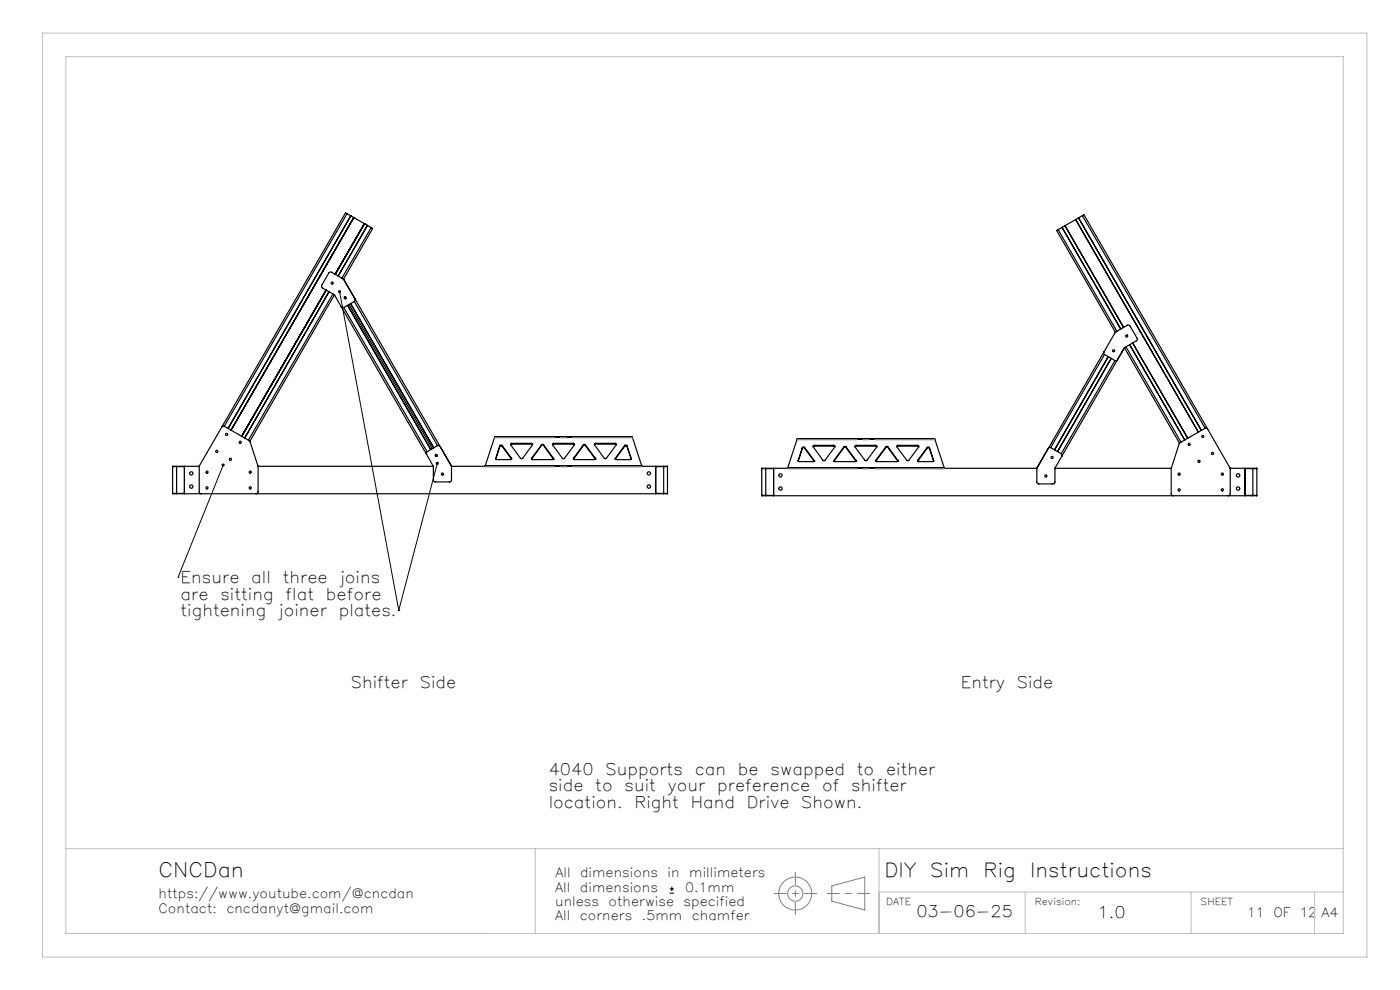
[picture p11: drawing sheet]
<svg xmlns="http://www.w3.org/2000/svg" width="297mm" height="210mm" viewBox="0 0 297 210" stroke-linecap="round" stroke-linejoin="round" font-family="sans-serif">
<g fill="none" stroke="#000" stroke-width=".25">
<path d="M72.9 59.2h-.1M72.9 59.2l22.9 39.7h45M72.9 59.3l-2.6-1.6h-.3l-.2 .2-1.6 2.8 .2 .4 2.6 1.5 1.4 2.5M73.6 45.3l-.3-.2-26.2 45.5M73.6 45.3l1.4 .8M73.6 45.3l-26 45.1M75 46.1h.1M75 46.1l-26 45.2M75 46.1l.1 .1M75.1 46.2l-26.1 45.1M75.1 46.2l2.2 1.2M77.3 47.4l-6.2 10.8"/>
<path d="M77.3 47.4v.1M77.3 47.4h.1M77.3 47.5l.6 .3M77.3 47.5h.1M77.9 47.8l-6.2 10.8M77.9 47.8h.1M78 47.8l.7 .5M78 47.8l-6.2 10.8M78.7 48.3l.4 .2-6.2 10.7M78.7 48.3l-6.2 10.7M224.5 48.7l-.3 .2 12.4 21.6M224.5 48.7l12.4 21.6"/>
<path d="M225.3 48.3l-.8 .4M225.3 48.2l12.4 21.6-12.4-21.5M225.3 48.2v.1M225.9 47.9l12.4 21.6M225.9 47.9l-.6 .3M226 47.9l12.4 21.5M226 47.9h-.1M228.2 46.6l26 45.1M228.2 46.6l-2.2 1.3M228.2 46.6h.1M228.8 46.2l26 45.1M228.8 46.2h.1"/>
<path d="M228.8 46.2l-.6 .4M228.8 46.2l26.1 45.1M229.6 45.7l.3-.2 31 53.7M229.6 45.7l-.8 .5M229.6 45.7l26.1 45.1M69.2 61.5l-17.9 31.1M70.6 62.4l-17.9 31M70.9 62.5l-17.9 31.1M72.4 65.1l18.1 31.3M72.9 65.2l17.7 30.6M73.1 63l.2 .4M73.8 64.8l17.6 30.6"/>
<path d="M74 64.6l17.7 30.6M74.4 64.4l17.6 30.6M75.1 64l-2.2 1.3-.5-.2M75.2 64l17.6 30.5M75.3 63.4l.1 .2-.3 .4M234.2 74.6l2.4-4.1 2.7-1.6 .4 .2 1.6 2.7-.1 .4-2.7 1.7-13.3 22.9M234.2 74.6l-.1 .4 .2 .2 2.2 1.3h.3l.3-.2M234.2 74.6l-14.2 24.7h-57.5M234.3 75.2l-11.4 19.8M235.8 76l-11.4 19.8M236.5 76.5l-11.4 19.7M238.5 73.8l11.7 20.2"/>
<path d="M238.9 73.6l11.6 20.2M239.7 73.1l11.7 20.2M240.3 72.8l11.7 20.1-11.7-20.1M36.7 98.9l2.4 .1M36.7 98.9h.8M36.7 98.9v5.8M37.5 98.9v5.8M39.1 98.9v5.8M42.3 98.8v5.6l.4 .3M42.3 98.8l-4.8 .1M47.1 90.6l.3-.2h.2l5.5 3.3 1.7 5.1v5.6l-.5 .3M47.1 90.6l-4.8 8.2"/>
<path d="M48.4 90.9l26-45.1-26 45.1M51.9 92.9l17.9-31-17.9 31M54.8 98.9h37.1M90.6 95.8l2.3-1.3 .5 .2 2.4 4.2-.1 3.2h-3.7l-.1-3.2-1.5-2.7zM92.4 96.4l.3 .4M102.9 98.8v.1M102.9 98.8h33.2M104.9 92.8l.1-.2h29.1l.1 .2M104.9 92.8l-2 6M104.9 92.8h29.3M106 94.5l-.8 2.8M106 94.5v.2"/>
<path d="M106 94.7l-.8 2.6M106.5 94.5l-.3-.1-.2 .1M106.5 94.6l-.2-.1-.3 .2M106.5 94.5l2 2.7M106.5 94.5v.1M106.5 94.6l2 2.8M108.5 97.2l-.1 .3h-3.1l-.1-.2M108.5 97.4h.1M108.5 97.2v.2M108.5 94l-.2 .2v.2M108.5 94.2l-.2 .1M108.5 94h4.2"/>
<path d="M108.5 94v.2M108.5 94.2h4.2M112.7 94l.3 .2v.2l-2.3 2.9-.3-.1-2.1-2.8M112.7 94.2l.3 .1M112.7 97.4h.1M112.7 94v.2M112.8 97.2l.1 .3h4.4l.1-.3M112.8 97.2v.2M114.9 94.4h.4M114.9 94.5h.4M114.9 94.4l-2.1 2.8M114.9 94.4v.1"/>
<path d="M114.9 94.5l-2.1 2.9M115.3 94.4l2.1 2.8M115.3 94.4v.1M115.3 94.5l2.1 2.9M117.2 94.4l2.3 2.9 .3-.1 2-2.8M117.4 97.4h.1M117.4 97.2v.2M117.4 94l-.2 .2v.2M117.4 94.2l-.2 .1M117.4 94h4.2M117.4 94v.2M117.4 94.2h4.2"/>
<path d="M121.6 94l.3 .2-.1 .2M121.6 94.2l.2 .1M121.6 94v.2M121.6 97.4h.1M121.7 97.2v.3h4.5l.1-.3M121.7 97.2v.2M123.8 94.4h.4M123.8 94.5h.4M123.8 94.4l-2.1 2.8M123.8 94.4v.1M123.8 94.5l-2.1 2.9M124.2 94.4l2.1 2.8"/>
<path d="M124.2 94.4v.1M124.2 94.5l2.1 2.9M126.3 97.4h.1M126.3 97.2v.2M126.3 94l-.2 .2v.2l2.2 2.9 .3-.1 2.1-2.8M126.3 94.2l-.2 .1M126.3 94h4.2M126.3 94v.2M126.3 94.2h4.2M130.5 94l.3 .2-.1 .2M130.5 97.2l.1 .3h3.2l.1-.2M130.5 97.4h.1"/>
<path d="M130.5 94.2l.2 .1M130.5 94v.2M130.5 97.2v.2M132.5 94.5l.4-.1 .1 .1M132.5 94.6l.3-.1 .2 .2M132.5 94.5l-2 2.7M132.5 94.5v.1M132.5 94.6l-2 2.8M133 94.5l.9 2.8M133 94.5v.2M133 94.7l.9 2.6M134.2 92.8l1.9 6"/>
<path d="M136.1 98.8l.1 .1M139.1 98.9v5.8M140.8 98.9h.7M140.8 98.9v5.8M141.5 98.9l-2.4 .1M141.5 98.9v5.8M161.7 99.3l-.1 .1h2.5M161.7 99.3h.8M161.7 99.3v5.9M162.5 99.3v5.9M164.1 99.3v5.9M167.1 99.2v.1"/>
<path d="M167.1 99.2h33.2M169.1 93.2v-.1h29.2v.1M169.1 93.2l-2 6M169.1 93.2h29.2M170.2 95l-.9 2.7M170.2 95v.1M170.2 95.1l-.9 2.6M170.7 94.9l-.3-.1-.2 .2M170.7 95.1l-.3-.1-.2 .1M170.7 94.9l2 2.7M170.7 94.9v.2M170.7 95.1l2 2.7"/>
<path d="M172.7 97.6l-.1 .3h-3.2l-.1-.2M172.7 97.8h.1M172.7 97.6v.2M172.7 94.5l-.2 .1v.2l2.2 2.9 .3-.1 2.1-2.8 .1-.2-.3-.1M172.7 94.6l-.2 .1M172.7 94.5h4.2M172.7 94.5v.1M172.7 94.6h4.2M176.9 94.6l.2 .1M176.9 94.5v.1M176.9 97.8h.1M177 97.6v.3h4.5l.1-.3"/>
<path d="M177 97.6v.2M179 94.8h.5M179 94.9h.5M179 94.8l-2 2.8M179 94.8v.1M179 94.9l-2 2.9M179.5 94.8l2.1 2.8M179.5 94.8v.1M179.5 94.9l2.1 2.9M181.6 97.8h.1M181.6 97.6v.2M181.6 94.5l-.2 .1v.2l2.2 2.9 .3-.1 2.1-2.8v-.2l-.2-.1"/>
<path d="M181.6 94.6l-.2 .1M181.6 94.5h4.2M181.6 94.5v.1M181.6 94.6h4.2M185.8 97.6l.1 .3h4.5l.1-.3M185.8 97.8h.1M185.8 94.6l.2 .1M185.8 94.5v.1M185.8 97.6v.2M187.9 94.8h.4M187.9 94.9h.4M187.9 94.8l-2.1 2.8"/>
<path d="M187.9 94.8v.1M187.9 94.9l-2.1 2.9M188.3 94.8l2.2 2.8M188.3 94.8v.1M188.3 94.9l2.2 2.9M190.5 94.5l-.2 .1v.2l2.2 2.9 .3-.1 2.1-2.8v-.2l-.2-.1M190.5 97.8h.1M190.5 94.6l-.2 .1M190.5 94.5h4.2M190.5 94.5v.1M190.5 97.6v.2M190.5 94.6h4.2"/>
<path d="M194.7 94.6l.2 .1M194.7 94.5v.1M194.7 97.6l.1 .3h3.1l.2-.2M194.7 97.8h.1M194.7 97.6v.2M196.7 94.9l.3-.1 .2 .2M196.7 95.1l.3-.1 .2 .1M196.7 94.9l-2 2.7M196.7 94.9v.2M196.7 95.1l-2 2.7M197.2 95l.9 2.7M197.2 95v.1"/>
<path d="M197.2 95.1l.8 2.7M198.1 97.7v.1M198.3 93.2l2 6M200.3 99.2v.1M222.9 95l-.3-.1-.2 .2M222.9 95l2.3 1.3v.5M223.7 95.4l11.4-19.7-11.4 19.7M223.8 99.3h24.7M225.2 96.8l-1.4 2.5v3l-.2 .3-3.5-.1-.1-3.3M255.6 90.9l.3-.1 .3 .2M255.6 90.9l-5.4 3.2-1.7 5.3v5.3v.3l.4 .2M260.9 99.2l.1 5.6-.4 .4"/>
<path d="M260.9 99.2l.1 .1M260.9 99.3h4.9M264.1 99.3v5.9M265.8 99.3h.7M265.8 99.3v5.9M266.5 99.3l.1 .1h-2.5M266.5 99.3v5.9M36.7 104.7h.8M37.5 104.7h103.3M39.1 104.7h-2.4M139.1 104.7h2.4M140.8 104.7h.7"/>
<path d="M161.7 105.2h.8M162.5 105.2h103.3M164.1 105.1h-2.5l.1 .1M264.1 105.1h2.5l-.1 .1M265.8 105.2h.7"/>
<circle cx="70.5" cy="60" r=".24"/>
<circle cx="73.2" cy="63.2" r=".23"/>
<circle cx="236.3" cy="74.4" r=".24"/>
<circle cx="239" cy="71.3" r=".24"/>
<circle cx="46" cy="95.8" r=".23"/>
<circle cx="48.1" cy="92.1" r=".24"/>
<circle cx="48.9" cy="97.4" r=".23"/>
<circle cx="51" cy="93.8" r=".23"/>
<circle cx="92.6" cy="96.6" r=".24"/>
<circle cx="223.2" cy="97" r=".24"/>
<circle cx="252.3" cy="94.2" r=".22"/>
<circle cx="254.4" cy="97.8" r=".22"/>
<circle cx="255.2" cy="92.6" r=".23"/>
<circle cx="257.2" cy="96.2" r=".22"/>
<circle cx="40.6" cy="100.4" r=".35"/>
<circle cx="40.6" cy="103.2" r=".36"/>
<circle cx="43.9" cy="100.2" r=".23"/>
<circle cx="43.9" cy="103.5" r=".22"/>
<circle cx="53.1" cy="100.2" r=".23"/>
<circle cx="53.1" cy="103.5" r=".22"/>
<circle cx="93.8" cy="100.6" r=".23"/>
<circle cx="137.6" cy="103.2" r=".36"/>
<circle cx="137.7" cy="100.4" r=".35"/>
<circle cx="165.6" cy="103.6" r=".35"/>
<circle cx="165.6" cy="100.8" r=".35"/>
<circle cx="221.9" cy="101" r=".24"/>
<circle cx="250.1" cy="103.9" r=".23"/>
<circle cx="250.1" cy="100.5" r=".23"/>
<circle cx="259.3" cy="103.9" r=".23"/>
<circle cx="259.3" cy="100.5" r=".23"/>
<circle cx="262.6" cy="100.8" r=".35"/>
<circle cx="262.6" cy="103.6" r=".35"/>
</g>
<path d="M142.1 189.5h.9M142.1 188.6h.9M142.5 188.1v.9" fill="none" stroke="#000" stroke-width=".21"/>
<g fill="none" stroke="#808080" stroke-width=".21">
<path d="M176.5 187.9l6.9-1.9v7l-6.9-1.8z"/>
<circle cx="168.7" cy="189.5" r="3.5"/>
<circle cx="168.7" cy="189.5" r="1.62"/>
</g>
<path d="M164.2 189.5h9M168.7 194v-9M175.5 189.5h9" fill="none" stroke="#808080" stroke-width=".21" stroke-dasharray="6.3 1.3 1.3 1.3" stroke-dashoffset="3.8"/>
<path d="M9 7h281v196h-281zM14 12h271v186h-271zM14 180h271M113.6 180v18M186.5 180v18M186.5 189.2h98.5M217.5 189.2v8.8M252.7 189.2v8.8M278.9 189.2v8.8" fill="none" stroke="#c0c0c0" stroke-width=".21"/>
<path d="M104.9 92.8h29.3M134.2 92.8h-29.3M169.1 93.3h29.2M198.3 93.3h-29.2" fill="none" stroke="#808080" stroke-width=".21" stroke-dasharray="15.2 1.3 1.3 1.3" stroke-dashoffset="2.5"/>
<path d="M102.9 99h33.3M136.2 99h-33.3M167.1 99.4h33.2M200.3 99.4h-33.2" fill="none" stroke="#808080" stroke-width=".21" stroke-dasharray="15.2 1.3 1.3 1.3" stroke-dashoffset=".5"/>
<path d="M72 61.9l12.6 67.6M47.3 98.7l-9.5 23.7M92.8 98.3l-8.2 31.2M37.8 122.4h.1M84.6 129.5h.1" fill="none" stroke="#010000" stroke-width=".21"/>
<path d="M47.1 98.5a.34 .34 0 0 0 0 .4 .34 .34 0 0 0 .5-.1 .34 .34 0 0 0-.2-.5l-.1 .4 .1-.4zM92.5 98a.33 .33 0 0 0 .1 .5 .33 .33 0 0 0 .4-.1 .33 .33 0 0 0-.1-.4l-.1 .3 .1-.3zM71.8 61.7a.34 .34 0 0 0 .1 .5 .34 .34 0 0 0 .4-.3 .34 .34 0 0 0-.3-.3v.3v-.3z" fill="#010000"/>
<text font-size="4.2" x="33.6" y="186">CNCDan</text>
<g font-size="4.1">
<text x="187.6" y="186">DIY</text>
<text x="197.4" y="186">Sim</text>
<text x="208.7" y="186">Rig</text>
<text x="218.5" y="186">Instructions</text>
</g>
<g font-size="3.4" fill="#010000">
<text x="38.3" y="123.7">Ensure</text>
<text x="53.3" y="123.7">all</text>
<text x="60" y="123.7">three</text>
<text x="72" y="123.7">joins</text>
<text x="38.3" y="127.2">are</text>
<text x="38.3" y="130.7">tightening</text>
<text x="46.8" y="127.2">sitting</text>
<text x="59" y="130.7">joiner</text>
<text x="60.6" y="127.2">flat</text>
<text x="69.1" y="127.2">before</text>
<text x="71.9" y="130.7">plates.</text>
<text x="74.4" y="145.9">Shifter</text>
<text x="89.1" y="145.9">Side</text>
<text x="203.8" y="145.9">Entry</text>
<text x="215.7" y="145.9">Side</text>
<text x="116.4" y="164.4">4040</text>
<text x="116.4" y="167.9">side</text>
<text x="126.3" y="167.9">to</text>
<text x="128.4" y="164.4">Supports</text>
<text x="132.5" y="167.9">suit</text>
<text x="141.7" y="167.9">your</text>
<text x="147.4" y="164.4">can</text>
<text x="152.1" y="167.9">preference</text>
<text x="156.5" y="164.4">be</text>
<text x="163.5" y="164.4">swapped</text>
<text x="174.4" y="167.9">of</text>
<text x="180.6" y="167.9">shifter</text>
<text x="181.8" y="164.4">to</text>
<text x="188" y="164.4">either</text>
<text x="116.4" y="171.4">location.</text>
<text x="134.6" y="171.4">Right</text>
<text x="146.5" y="171.4">Hand</text>
<text x="158.4" y="171.4">Drive</text>
<text x="170" y="171.4">Shown.</text>
</g>
<g font-size="3.4">
<text x="194.4" y="194.6">03-06-25</text>
<text x="232.8" y="194.7">1.0</text>
</g>
<g font-size="2.7">
<text x="117.8" y="186">All</text>
<text x="123.1" y="186">dimensions</text>
<text x="141.6" y="186">in</text>
<text x="146.2" y="186">millimeters</text>
<text x="33.6" y="190.6">https://www.youtube.com/@cncdan</text>
<text x="117.8" y="189.2">All</text>
<text x="123" y="189.2">dimensions</text>
<text x="145.3" y="189.2">0.1mm</text>
<text x="33.6" y="193.6">Contact:</text>
<text x="48" y="193.6">cncdanyt@gmail.com</text>
<text x="117.8" y="192.2">unless</text>
<text x="117.8" y="195.2">All</text>
<text x="123" y="195.2">corners</text>
<text x="129.1" y="192.2">otherwise</text>
<text x="136.2" y="195.2">.5mm</text>
<text x="145" y="192.2">specified</text>
<text x="146.8" y="195.2">chamfer</text>
<text x="264.6" y="194.5">11</text>
<text x="270.2" y="194.5">OF</text>
<text x="275.7" y="194.5">12</text>
<text x="280.3" y="194.5">A4</text>
</g>
<g font-size="2">
<text x="188" y="192">DATE</text>
<text x="219.5" y="192">Revision:</text>
<text x="254.7" y="192">SHEET</text>
</g>
</svg>
